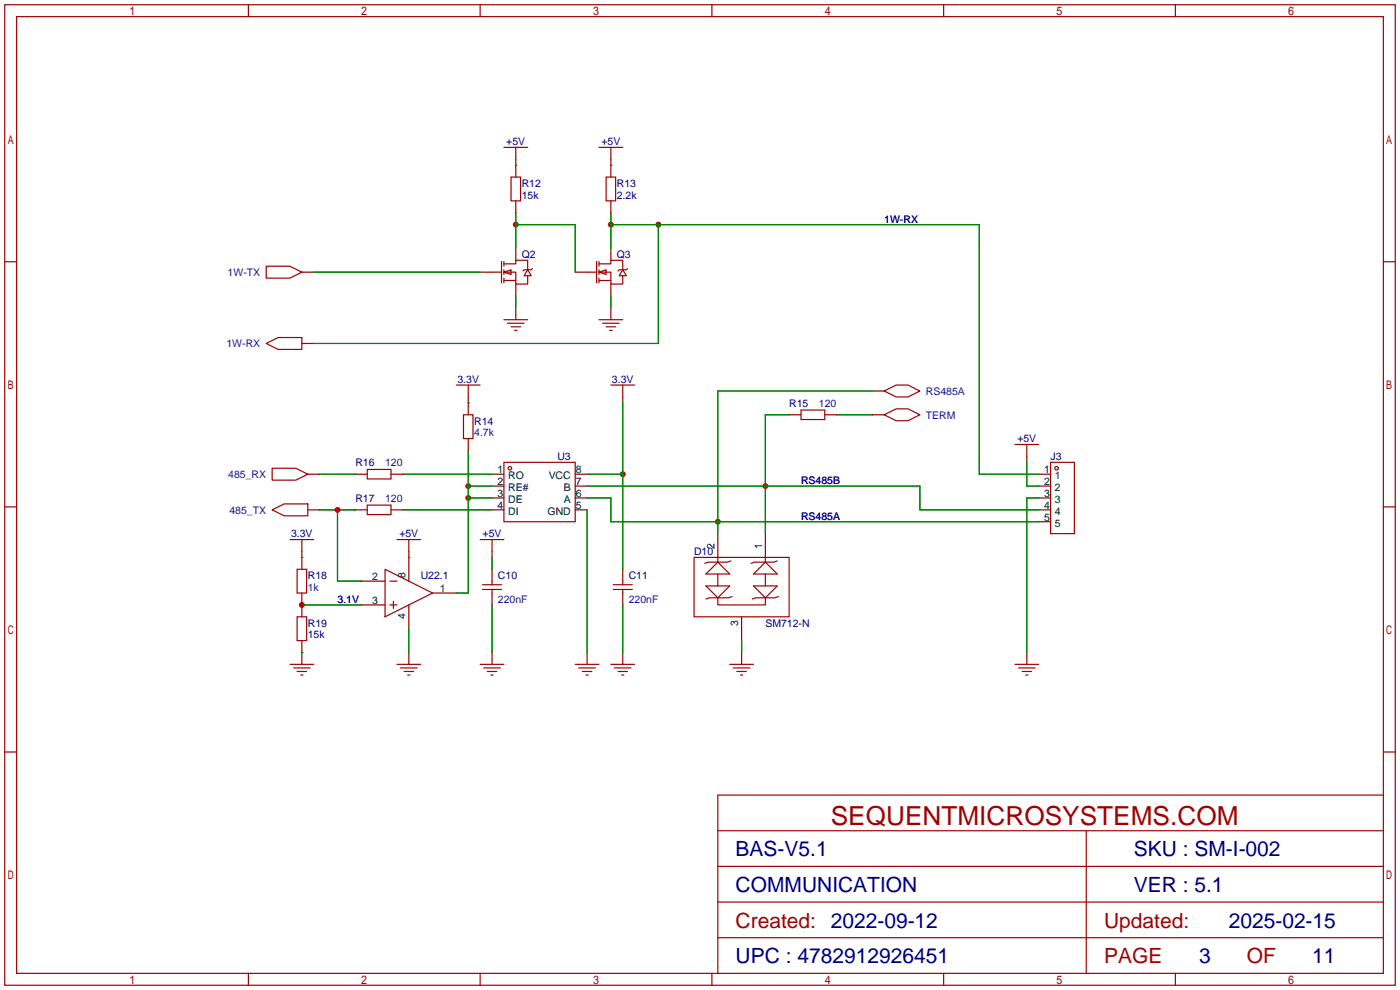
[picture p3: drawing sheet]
<svg xmlns="http://www.w3.org/2000/svg" width="299mm" height="212mm" viewBox="0 0 299 212" stroke-linecap="round" stroke-linejoin="round" font-family="sans-serif">
<g fill="none" stroke="#a10000" stroke-width=".25">
<path d="M1 1h297.2v209.6h-297.2zM3.6 3.6h292.1v204.4h-292.1zM53.1 1v2.6M102.6 1v2.6M152.1 1v2.6M201.7 1v2.6M251.2 1v2.6M1 55.9h2.6M295.7 55.9h2.5M107.7 98.8h15.2v12.7h-15.2zM189 83.6l2.5-1.3h2.6l2.5 1.3-2.5 1.2h-2.6zM1 108.3h2.6"/>
<path d="M58.2 100.1h5l2.6 1.2-2.6 1.3h-5zM58.2 109l2.5-1.3h5.1v2.5h-5.1zM148.3 119.1h20.4v12.7h-20.4zM153.4 119.1v1M156.2 119.9l-.8 .2h-4l-.8 .3M163.6 119.1v1M166.1 119.9l-.7 .2h-4.1l-.8 .3M295.7 108.3h2.5M150.9 122.7l2.5-2.6 2.6 2.6zM150.9 125.2h5.1l-2.6 2.6zM153.4 127.8v1.5h10.2v-1.5M153.4 122.7v2.5"/>
<path d="M156.5 127.5l-.8 .3h-4.1l-.7 .2M161 125.2h5.1l-2.5 2.6zM163.6 120.1l2.5 2.6h-5.1zM163.6 122.7v2.5M166.4 127.5l-.8 .3h-4.1l-.7 .2M122.9 142h5.1M123.7 142.7h3.6M124.5 143.5h2M125.2 144.3h.5M130.6 142h5M131.3 142.7h3.6M132.1 143.5h2"/>
<path d="M132.8 144.3h.5M156 142h5M156.7 142.7h3.6M157.5 143.5h2M158.2 144.3h.5M1 160.7h2.6M153.4 177.5h142.3M232.2 177.5v30.5M295.7 160.7h2.5M295.7 169.9h-142.3v38.1M153.4 185.2h142.3M153.4 192.8h142.3"/>
<path d="M53.1 208v2.6M102.6 208v2.6M152.1 208v2.6M153.4 200.4h142.3M201.7 208v2.6M251.2 208v2.6"/>
<circle cx="109" cy="100.1" r=".38"/>
</g>
<g fill="none" stroke="#870000" stroke-width=".25">
<path d="M186.4 83.6h2.6M65.8 101.3h2.5M65.8 109h2.5M105.2 101.3h2.5M105.2 103.9h2.5M105.2 106.4h2.5M105.2 109h2.5M122.9 101.3h2.6M122.9 103.9h2.6M122.9 106.4h2.6M122.9 109h2.6M153.4 114v5.1"/>
<path d="M163.6 114v5.1M125.5 139.4v2.6M133.1 139.4v2.6M158.5 131.8v5.1M158.5 139.4v2.6"/>
</g>
<path d="M178.8 88.6h7.6M68.3 101.3h7.6M68.3 109h7.6M72.1 109v15.2h5.1M86.1 101.3h19.1" fill="none" stroke="#008700" stroke-width=".25"/>
<g fill="#c00">
<circle cx="72.1" cy="109" r=".63"/>
<circle cx="110.2" cy="48" r=".63"/>
<circle cx="153.4" cy="111.5" r=".63"/>
<circle cx="163.6" cy="103.9" r=".63"/>
<circle cx="133.1" cy="101.3" r=".63"/>
<circle cx="140.7" cy="48" r=".63"/>
<circle cx="130.6" cy="48" r=".63"/>
<circle cx="64.5" cy="129.3" r=".63"/>
<circle cx="100.1" cy="106.4" r=".63"/>
<circle cx="100.1" cy="103.9" r=".63"/>
</g>
<g fill="none" stroke="#870000" stroke-width=".25">
<path d="M110.2 34v3.8M130.6 34v3.8M64.5 58.2h2.6M102.6 58.2h2.6M110.2 42.9v2.6M110.2 53.1v2.5M122.9 58.2h2.6M130.6 42.9v2.6M130.6 53.1v2.5M64.5 73.4h2.6M110.2 60.7v2.5M110.2 65.8v2.5"/>
<path d="M130.6 60.7v2.5M130.6 65.8v2.5M100.1 84.8v3.8M100.1 93.7v2.6M133.1 84.8v1.3M168.7 88.6h2.5M176.3 88.6h2.5M186.4 88.6h2.6M219.5 97.5v1.3M64.5 117.9v3.8M75.9 101.3h2.6M75.9 109h2.6"/>
<path d="M83.6 101.3h2.5M83.6 109h2.5M87.4 117.9v6.3M105.2 117.9v1.2M222 101.3h2.5M222 103.9h2.5M222 106.4h2.5M222 109h2.5M222 111.5h2.5M64.5 126.7v5.1M64.5 136.9v5.1M77.2 124.2h5.1"/>
<path d="M77.2 129.3h5.1M87.4 129.3v5.1M87.4 139.4v2.6M92.5 126.7h5M105.2 121.7v2.5M105.2 126.7v2.6M105.2 139.4v2.6M133.1 121.7v2.5M133.1 126.7v2.6M219.5 139.4v2.6"/>
</g>
<g fill="none" stroke="#a10000" stroke-width=".25">
<path d="M107.7 31.5h5.1M109.2 37.8h2.1v5.1h-2.1zM110.2 31.5v2.5M128 31.5h5.1M129.5 37.8h2.1v5.1h-2.1zM130.6 31.5v2.5M56.9 56.9h5.1l2.5 1.3-2.5 1.2h-5.1zM105.2 58.2h2M107.2 55.9v4.6M107.7 58.2l1.5-.5v1zM107.7 56.4h2.5v-.8h2.6v2.1M107.7 58.2h2.5v2.5h2.6v-1.8"/>
<path d="M107.7 59.9h2.5M107.7 55.9v1M107.7 57.7v1M107.7 59.4v1.1M112.8 57.7l.7 1.2h-1.5zM113.8 57.4l-.3 .3h-1.5l-.2 .2M125.5 58.2h2M127.5 55.9v4.6M128 58.2l1.5-.5v1zM128 56.4h2.6v-.8h2.5v2.1M128 58.2h2.6v2.5h2.5v-1.8M128 59.9h2.6"/>
<path d="M128 55.9v1M128 57.7v1M128 59.4v1.1M133.1 57.7l.8 1.2h-1.6zM134.1 57.4l-.2 .3h-1.6l-.2 .2M56.9 73.4l2.5-1.3h5.1v2.6h-5.1zM107.7 68.3h5.1M108.5 69.1h3.5M109.2 69.8h2.1M110 70.6h.5M128 68.3h5.1M128.8 69.1h3.5"/>
<path d="M129.5 69.8h2.1M130.3 70.6h.5M97.5 82.3h5.1M99.1 88.6h2v5.1h-2zM100.1 82.3v2.5M130.6 82.3h5M133.1 82.3v2.5M171.2 87.6h5.1v2.1h-5.1zM189 88.6l2.5-1.2h2.6l2.5 1.2-2.5 1.3h-2.6zM216.9 95h5.1M219.5 95v2.5M224.5 98.8h5.1v15.2h-5.1z"/>
<path d="M62 115.3h5.1M64.5 115.3v2.6M78.5 100.3h5.1v2.1h-5.1zM78.5 107.9h5.1v2.1h-5.1zM84.8 115.3h5.1M87.4 115.3v2.6M102.6 115.3h5.1M105.2 115.3v2.6M63.5 121.7h2v5h-2zM63.5 131.8h2v5.1h-2zM82.3 121.7l10.2 5-10.2 5.1zM83.3 129.3h1.5"/>
<path d="M83.3 124.2h1.5M84.1 128.5v1.5M103.1 126h4.1M103.1 125h4.1M105.2 124.2v.8M105.2 126v.7M131.1 126h4M131.1 125h4M133.1 124.2v.8M133.1 126v.7M62 142h5.1M62.7 142.7h3.6"/>
<path d="M63.5 143.5h2M64.3 144.3h.5M84.8 142h5.1M85.6 142.7h3.6M86.4 143.5h2M87.1 144.3h.5M102.6 142h5.1M103.4 142.7h3.5M104.1 143.5h2.1M104.9 144.3h.5M216.9 142h5.1M217.7 142.7h3.5"/>
<path d="M218.4 143.5h2.1M219.2 144.3h.5"/>
<circle cx="225.8" cy="100.1" r=".38"/>
</g>
<g fill="none" stroke="#008700" stroke-width=".25">
<path d="M110.2 35.3h.1M130.6 35.3h.1M67.1 58.2h35.5M110.2 45.5v7.6M110.2 48h12.7v10.2M130.6 48h78.7v53.3h12.7M130.6 45.5v7.6M140.7 48v25.4h-73.6M110.2 63.2v2.6M130.6 63.2v2.6M100.1 86.1h.1M100.1 96.3v30.4h-2.6"/>
<path d="M133.1 86.1v35.6M168.7 88.6h-5.1v25.4M186.4 83.6h-33v30.4M219.5 98.8v5.1h2.5M64.5 119.1h.1M86.1 109h19.1M87.4 119.1h.1M100.1 106.4h5.1M100.1 103.9h5.1M105.2 119.1v2.6M125.5 106.4h5.1v5.1h91.4M125.5 103.9h71.1v5.1h25.4"/>
<path d="M125.5 109v30.4M125.5 101.3h7.6M222 106.4h-2.5v33M64.5 139.4h.1M64.5 129.3h12.7M87.4 134.4v5M105.2 129.3v10.1M133.1 129.3v10.1M158.5 136.9v2.5"/>
</g>
<text font-size="5.6" fill="#a00000" x="177.5" y="176.4">SEQUENTMICROSYSTEMS.COM</text>
<g font-size="4.5" fill="#000080">
<text x="157.2" y="183">BAS-V5.1</text>
<text x="242.3" y="183">SKU : SM-I-002</text>
<text x="157.2" y="190.6">COMMUNICATION</text>
<text x="242.3" y="190.6">VER : 5.1</text>
<text x="262.6" y="198.2">2025-02-15</text>
<text x="157.2" y="205.9">UPC : 4782912926451</text>
<text x="256.3" y="205.9">3</text>
<text x="280.5" y="205.9">11</text>
</g>
<g font-size="4.5" fill="#a00000">
<text x="157.2" y="198.2">Created: 2022-09-12</text>
<text x="236" y="198.2">Updated:</text>
<text x="236" y="205.9">PAGE</text>
<text x="266.4" y="205.9">OF</text>
</g>
<g font-size="2.2" fill="#000080">
<text x="108.2" y="31">+5V</text>
<text x="128.5" y="31">+5V</text>
<text x="111.5" y="39.9">R12</text>
<text x="131.8" y="39.9">R13</text>
<text x="111.5" y="42.5">15k</text>
<text x="131.8" y="42.5">2.2k</text>
<text x="111.5" y="55.2">Q2</text>
<text x="131.8" y="55.2">Q3</text>
<text x="97.8" y="81.8">3.3V</text>
<text x="130.8" y="81.8">3.3V</text>
<text x="168.7" y="86.9">R15</text>
<text x="101.3" y="90.7">R14</text>
<text x="217.4" y="94.5">+5V</text>
<text x="75.9" y="99.6">R16</text>
<text x="119.1" y="98.4">U3</text>
<text x="224.5" y="98.4">J3</text>
<text x="75.9" y="107.2">R17</text>
<text x="62.2" y="114.9">3.3V</text>
<text x="85.4" y="114.9">+5V</text>
<text x="103.1" y="114.9">+5V</text>
<text x="148.3" y="118.7">D10</text>
<text x="65.8" y="123.8">R18</text>
<text x="89.9" y="123.8">U22.1</text>
<text x="106.4" y="123.8">C10</text>
<text x="134.4" y="123.8">C11</text>
<text x="65.8" y="133.9">R19</text>
<text x="65.8" y="136.5">15k</text>
<text x="163.6" y="133.9">SM712-N</text>
</g>
<g font-size="2.2" fill="#00f">
<text x="189" y="47.6">1W-RX</text>
<text x="48.7" y="59">1W-TX</text>
<text x="48.4" y="74.2">1W-RX</text>
<text x="175" y="86.9">120</text>
<text x="197.9" y="84.4">RS485A</text>
<text x="197.9" y="89.5">TERM</text>
<text x="101.3" y="93.3">4.7k</text>
<text x="82.3" y="99.6">120</text>
<text x="48.8" y="102.2">485_RX</text>
<text x="82.3" y="107.2">120</text>
<text x="171.2" y="103.4">RS485B</text>
<text x="49" y="109.8">485_TX</text>
<text x="171.2" y="111.1">RS485A</text>
<text x="65.8" y="126.3">1k</text>
<text x="72.1" y="128.8">3.1V</text>
<text x="106.4" y="128.8">220nF</text>
<text x="134.4" y="128.8">220nF</text>
</g>
<g font-size="2.2">
<text x="106.3" y="101.1">1</text>
<text x="123.1" y="101.1">8</text>
<text x="223.2" y="101.1">1</text>
<text x="106.3" y="103.7">2</text>
<text x="106.3" y="106.2">3</text>
<text x="108.6" y="102.4">RO</text>
<text x="108.6" y="104.9">RE#</text>
<text x="108.6" y="107.5">DE</text>
<text x="117.3" y="102.4">VCC</text>
<text x="120.5" y="107.5">A</text>
<text x="120.5" y="104.9">B</text>
<text x="123.1" y="106.2">6</text>
<text x="123.1" y="103.7">7</text>
<text x="223.2" y="103.7">2</text>
<text x="223.2" y="106.2">3</text>
<text x="225.5" y="102.4">1</text>
<text x="225.5" y="104.9">2</text>
<text x="225.5" y="107.5">3</text>
<text x="106.3" y="108.8">4</text>
<text x="108.6" y="110">DI</text>
<text x="117" y="110">GND</text>
<text x="123.1" y="108.8">5</text>
<text x="223.2" y="108.8">4</text>
<text x="223.2" y="111.3">5</text>
<text x="225.5" y="110">4</text>
<text x="225.5" y="112.6">5</text>
<text x="152.7" y="117.4" transform="rotate(-90 152.7 117.4)">2</text>
<text x="162.9" y="117.4" transform="rotate(-90 162.9 117.4)">1</text>
<text x="79.5" y="124">2</text>
<text x="86.7" y="123.4" transform="rotate(-90 86.7 123.4)">8</text>
<text x="79.5" y="129.1">3</text>
<text x="94" y="126.5">1</text>
<text x="86.7" y="132.3" transform="rotate(-90 86.7 132.3)">4</text>
<text x="157.8" y="133.9" transform="rotate(-90 157.8 133.9)">3</text>
</g>
</svg>
